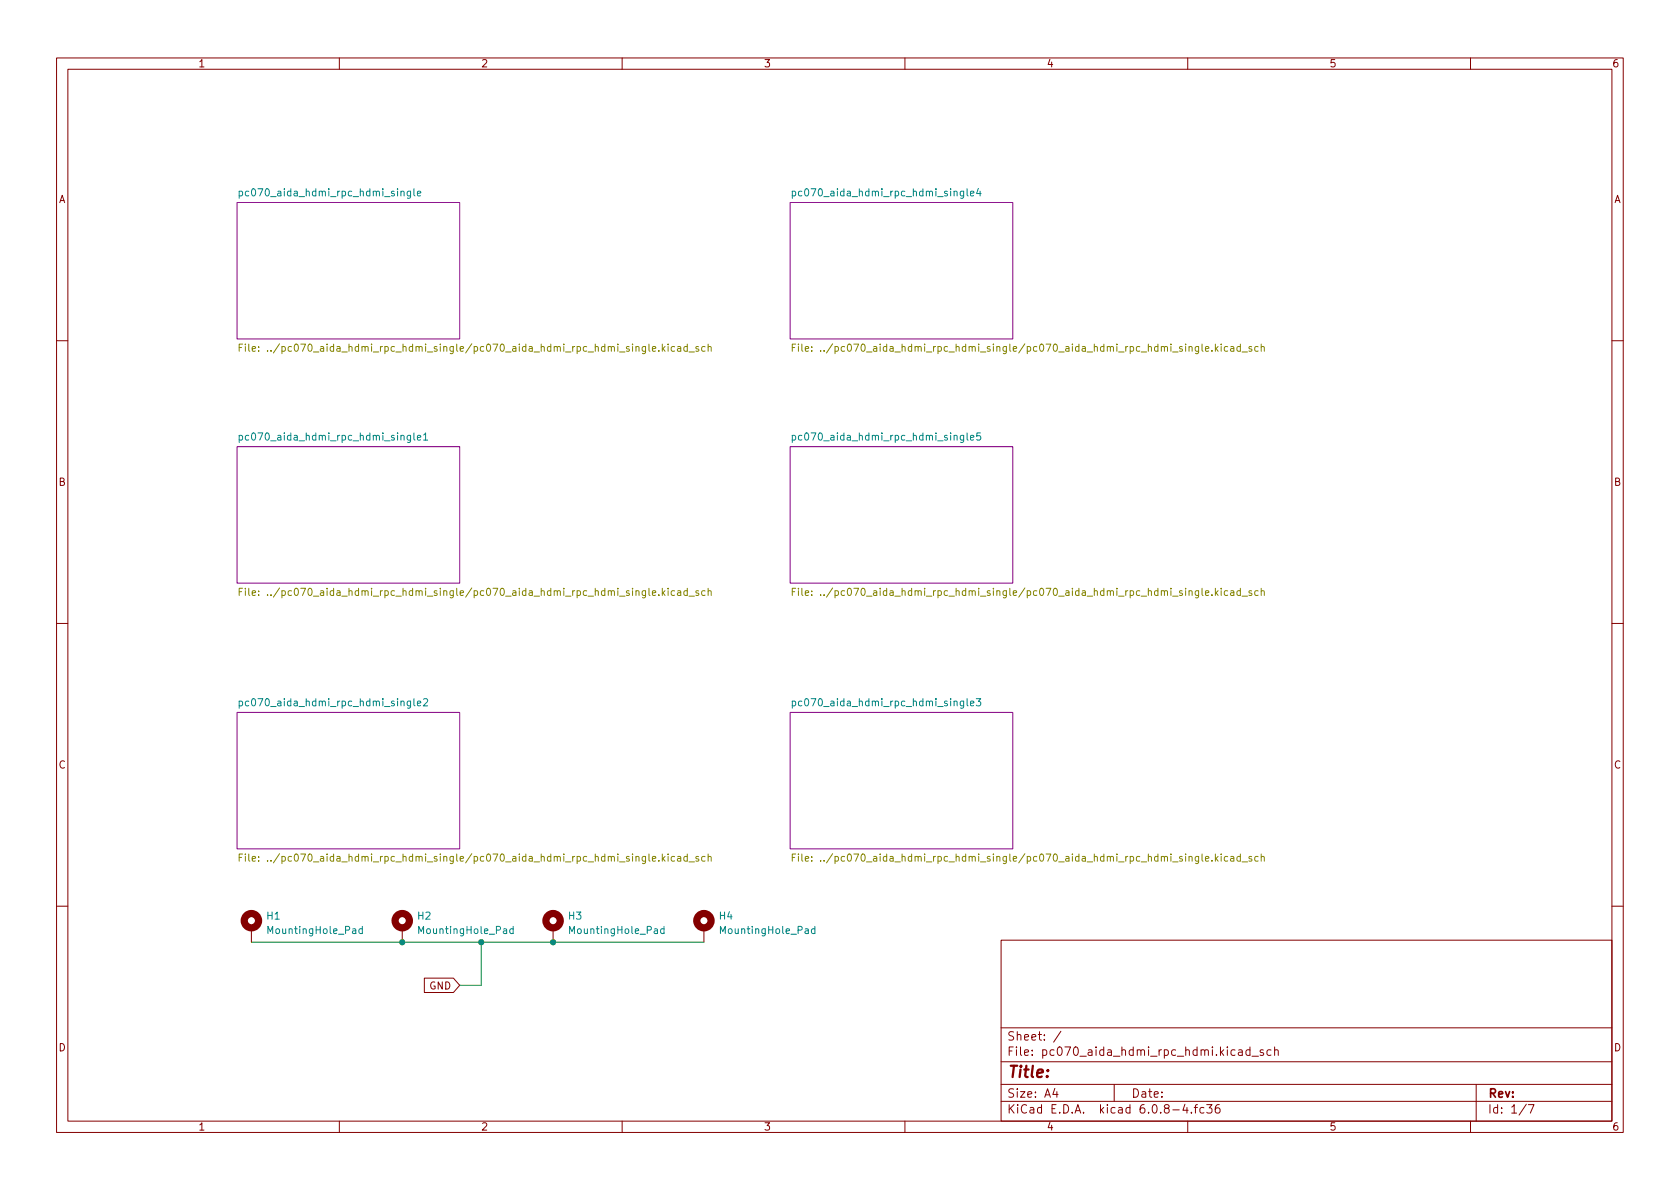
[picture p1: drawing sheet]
<svg xmlns="http://www.w3.org/2000/svg" width="297mm" height="210mm" viewBox="0 0 297 210" stroke-linecap="round" stroke-linejoin="round" font-family="sans-serif">
<g fill="none" stroke="#840000" stroke-width=".18">
<path d="M10 10.2h277v190.1h-277zM12 12.2h273v186.1h-273zM60 10.2v2M110 10.2v2M160 10.2v2M210 10.2v2M260 10.2v2M10 60.2h2M285 60.2h2M10 110.2h2M285 110.2h2M10 160.2h2"/>
<path d="M44.4 164.1v2.5M71.1 164.1v2.5M75 173h5.2l1.1 1.2-1.1 1.3h-5.2zM97.8 164.1v2.5M124.5 164.1v2.5M177 166.3h108v32h-108zM285 160.2h2M60 198.3v2M110 198.3v2M160 198.3v2M177 194.8h108M177 191.8h108"/>
<path d="M177 187.8h108M177 181.8h108M186.5 192.5l-.4 1h1M186.9 193v1M187.6 182.4l-1.3 1.9M197 191.8v3M209.5 195.3l-.4 1h1M209.9 195.8v1M210 198.3v2M210.6 196.7v.1M211.1 195.8h.6M211.7 195.3l-.3 .2v1.3"/>
<path d="M212.9 195.9l-.5-.1-.3 .3v.4l.2 .3h.6M213.4 195.3h.9l-.5 .6 .4 .1v.7l-.2 .1h-.4l-.2-.1M215.6 195.3a.59 .59 0 0 0-.7 .7v.5l.1 .3h.4l.2-.1 .1-.5-.1-.2-.5-.1-.2 .3M219 185.7h.6v.9M219.6 186l-.5 .1a.29 .29 0 0 0-.2 .2 .29 .29 0 0 0 .2 .3h.5M221 185.7l-.4-.1-.3 .3v.4l.1 .3h.6M221 185.1v1.5M221.4 186.8h1.1M223.4 185.7l-.4-.1-.2 .2 .1 .3 .5 .1v.4h-.6M224.7 185.7l-.4-.1-.3 .3v.4l.1 .3h.6M225.4 185.8l.2-.2 .3 .1 .1 .9M225.4 185.1v1.5"/>
<path d="M260 198.3v2M261 191.8v6.5M269.9 195.3l-1.3 1.9M270.2 195.3h1l-.6 1.5"/>
</g>
<g fill="#fff" stroke="#fff" stroke-width=".18">
<path d="M41.9 79h39.4v24.1h-39.4z"/>
<path d="M41.9 35.8h39.4v24.1h-39.4z"/>
<path d="M41.9 126h39.4v24.1h-39.4z"/>
<path d="M139.7 79h39.4v24.1h-39.4z"/>
<path d="M139.7 35.8h39.4v24.1h-39.4z"/>
<path d="M139.7 126h39.4v24.1h-39.4z"/>
</g>
<path d="M41.9 35.8h39.4v24.1h-39.4zM139.7 35.8h39.4v24.1h-39.4zM41.9 79h39.4v24.1h-39.4zM139.7 79h39.4v24.1h-39.4zM41.9 126h39.4v24.1h-39.4zM139.7 126h39.4v24.1h-39.4z" fill="none" stroke="#840084" stroke-width=".18"/>
<g fill="none" stroke="#008484" stroke-width=".18">
<path d="M42.3 33.9l.4-.1 .2 .2-.1 .6h-.5M42.3 33.8v1.3M72.6 33.8v1l-.3 .3-.3-.1M72.6 33.9l-.4-.1-.2 .2 .1 .6h.5M73.2 33.4v1.1l.2 .1M73.8 34.2l.6-.1-.1-.2-.3-.1-.2 .2 .1 .6h.4M140.1 33.9l.3-.1 .3 .2-.1 .6h-.5M140.1 33.8v1.3M171 33.4v1.1l.2 .1M171.6 34.2l.6-.1-.1-.2-.3-.1-.2 .2 .1 .6h.4M173 33.3l-.3 .9h.8M173.3 33.8v.8"/>
<path d="M42.3 77h.4l.2 .2-.1 .6h-.5M42.3 77v1.3M73.2 76.6v1l.2 .2M73.8 77.4l.6-.1-.1-.3h-.3l-.2 .2 .1 .6h.4M74.9 76.9l.4-.3v1.2M74.9 77.8h.7M140.1 77h.3l.3 .2-.1 .6h-.5M140.1 77v1.3M171 76.6v1l.2 .2M171.6 77.4l.6-.1-.1-.3h-.3l-.2 .2 .1 .6h.4M173.3 76.6h-.6v.6l.2-.2 .4 .1 .1 .2-.1 .4-.1 .1-.5-.1M42.3 124h.4l.2 .2-.1 .6h-.5"/>
<path d="M42.3 124v1.2M73.2 123.5v1.1l.2 .2M73.8 124.4l.6-.1-.1-.3h-.3l-.2 .2 .1 .6h.4M74.9 123.7l.5-.2 .2 .4-.8 .9h.8M140.1 124h.3l.3 .2-.1 .6h-.5M140.1 124v1.2M171 123.5v1.1l.2 .2M171.6 124.4l.6-.1-.1-.3h-.3l-.2 .2 .1 .6h.4M172.6 123.5h.8l-.4 .5 .3 .2v.5l-.1 .1-.6-.1M64.1 164.3l-.4-.1-.2 .3 .1 .5h.5M64.1 163.8v1.3M90.7 164.3l-.3-.1-.3 .3 .1 .5h.5"/>
<path d="M90.7 163.8v1.3M117.4 164.3l-.4-.1-.2 .3 .1 .5h.5M117.4 163.8v1.3M144.1 164.3l-.4-.1-.2 .3 .1 .5h.5M144.1 163.8v1.3"/>
</g>
<g fill="none" stroke="#848400" stroke-width=".18">
<path d="M42.3 61.5h.4M42.9 60.8h-.6v1.3M43.4 60.8v.2M43.4 61.3v.8M44 60.8v1.1l.2 .2M44.6 61.7l.6-.1-.1-.3h-.3l-.2 .2 .1 .6h.4M45.7 62v.1M45.7 61.3v.2M117.1 60.8v1.3M117.2 61.6l.4 .5M117.6 61.3l-.5 .5M118.1 60.8v.2"/>
<path d="M118.1 61.3v.8M119.3 61.3h-.4l-.2 .2 .1 .6h.5M119.8 61.3h.5l.1 .8M120.4 61.6h-.5l-.1 .2 .1 .3h.5M121.5 61.3h-.3l-.3 .2 .1 .6h.5M121.5 60.8v1.3M121.8 62.2h1M123.5 61.3h-.3l-.2 .2 .1 .1 .4 .2v.3h-.5M124.7 61.3h-.4l-.2 .2 .1 .6h.5M125.2 61.4l.2-.1h.3v.8M125.2 60.8v1.3M140.1 61.5h.4"/>
<path d="M140.7 60.8h-.6v1.3M141.2 60.8v.2M141.2 61.3v.8M141.8 60.8v1.1l.2 .2M142.4 61.7l.6-.1-.1-.3h-.3l-.2 .2v.6h.5M143.5 62v.1M143.5 61.3v.2M214.9 60.8v1.3M215 61.6l.4 .5M215.4 61.3l-.5 .5M215.9 60.8v.2M215.9 61.3v.8"/>
<path d="M217.1 61.3h-.4l-.2 .2 .1 .6h.5M217.6 61.3h.5l.1 .8M218.2 61.6h-.5l-.1 .2 .1 .3h.5M219.3 61.3h-.4l-.2 .2 .1 .6h.5M219.3 60.8v1.3M219.6 62.2h1M221.3 61.3h-.3l-.2 .2 .1 .1 .4 .2v.3h-.5M222.5 61.3h-.4l-.3 .2 .2 .6h.5M223 61.4l.2-.1h.3v.8M223 60.8v1.3M42.3 104.6h.4M42.9 104h-.6v1.3"/>
<path d="M43.4 104v.2M43.4 104.5v.8M44 104v1.1l.2 .2M44.6 104.9l.6-.1-.1-.3h-.3l-.2 .1 .1 .6h.4M45.7 105.2v.1M45.7 104.5v.1M117.1 104v1.3M117.2 104.8l.4 .5M117.6 104.5l-.5 .4M118.1 104v.2M118.1 104.5v.8M119.3 104.5h-.4l-.2 .2 .1 .5h.5"/>
<path d="M119.8 104.5h.5l.1 .8M120.4 104.8h-.5l-.1 .2 .1 .3 .5-.1M121.5 104.5h-.3l-.3 .2 .1 .5h.5M121.5 104v1.3M121.8 105.4h1M123.5 104.5h-.3l-.2 .1 .1 .2 .4 .1v.3h-.5M124.7 104.5h-.4l-.2 .2 .1 .5h.5M125.2 104.6l.2-.1h.3v.8M125.2 104v1.3M140.1 104.6h.4M140.7 104h-.6v1.3M141.2 104v.2"/>
<path d="M141.2 104.5v.8M141.8 104v1.1l.2 .2M142.4 104.9l.6-.1-.1-.3h-.3l-.2 .1v.6h.5M143.5 105.2v.1M143.5 104.5v.1M214.9 104v1.3M215 104.8l.4 .5M215.4 104.5l-.5 .4M215.9 104v.2M215.9 104.5v.8M217.1 104.5h-.4l-.2 .2 .1 .5h.5M217.6 104.5h.5l.1 .8"/>
<path d="M218.2 104.8h-.5l-.1 .2 .1 .3 .5-.1M219.3 104.5h-.4l-.2 .2 .1 .5h.5M219.3 104v1.3M219.6 105.4h1M221.3 104.5h-.3l-.2 .1 .1 .2 .4 .1v.3h-.5M222.5 104.5h-.4l-.3 .2 .2 .5h.5M223 104.6l.2-.1h.3v.8M223 104v1.3M42.3 151.6h.4M42.9 151h-.6v1.3M43.4 151v.1M43.4 151.4v.9"/>
<path d="M44 151v1.1l.2 .2M44.6 151.9l.6-.2-.1-.2-.3-.1-.2 .2 .1 .6h.4M45.7 152.2v.1M45.7 151.5v.1M117.1 151v1.3M117.2 151.8l.4 .5M117.6 151.4l-.5 .5M118.1 151v.1M118.1 151.4v.9M119.3 151.5l-.4-.1-.2 .3 .1 .5h.5M119.8 151.5h.5l.1 .8M120.4 151.7l-.5 .1-.1 .2 .1 .3 .5-.1"/>
<path d="M121.5 151.5l-.3-.1-.3 .3 .1 .5h.5M121.5 151v1.3M121.8 152.4h1M123.5 151.5l-.3-.1-.2 .2 .1 .2 .4 .1v.3h-.5M124.7 151.5l-.4-.1-.2 .3 .1 .5h.5M125.2 151.6l.2-.2 .3 .1v.8M125.2 151v1.3M140.1 151.6h.4M140.7 151h-.6v1.3M141.2 151v.1M141.2 151.4v.9M141.8 151v1.1l.2 .2"/>
<path d="M142.4 151.9l.6-.2-.1-.2-.3-.1-.2 .2v.6h.5M143.5 152.2v.1M143.5 151.5v.1M214.9 151v1.3M215 151.8l.4 .5M215.4 151.4l-.5 .5M215.9 151v.1M215.9 151.4v.9M217.1 151.5l-.4-.1-.2 .3 .1 .5h.5M217.6 151.5h.5l.1 .8M218.2 151.7l-.5 .1-.1 .2 .1 .3 .5-.1M219.3 151.5l-.4-.1-.2 .3 .1 .5h.5"/>
<path d="M219.3 151v1.3M219.6 152.4h1M221.3 151.5l-.3-.1-.2 .2 .1 .2 .4 .1v.3h-.5M222.5 151.5l-.4-.1-.3 .3 .2 .5h.5M223 151.6l.2-.2 .3 .1v.8M223 151v1.3"/>
</g>
<g fill="none" stroke="#840000" stroke-width="1.3">
<circle cx="44.4" cy="162.8" r="1.27"/>
<circle cx="71.1" cy="162.8" r="1.27"/>
<circle cx="97.8" cy="162.8" r="1.27"/>
<circle cx="124.5" cy="162.8" r="1.27"/>
</g>
<path d="M44.4 166.6h80.1M85.1 166.6v7.6h-3.8" fill="none" stroke="#008400" stroke-width=".18"/>
<g fill="#008400" stroke="#008400" stroke-width=".18">
<circle cx="85.1" cy="166.6" r=".46"/>
<circle cx="97.8" cy="166.6" r=".46"/>
<circle cx="71.1" cy="166.6" r=".46"/>
</g>
<text font-size="2.8" fill="#840000" x="178" y="190.6">Title:</text>
<g font-size="2.1" fill="#840000">
<text x="178" y="184">Sheet: /</text>
<text x="178" y="186.7">File: pc070_aida_hdmi_rpc_hdmi.kicad_sch</text>
<text x="178" y="196.9">KiCad E.D.A. kicad 6.0.8-4.fc36</text>
<text x="178" y="194.1">Size: A4</text>
<text x="200" y="194.1">Date:</text>
<text x="263" y="194.1">Rev:</text>
<text x="263" y="196.9">Id: 1/7</text>
</g>
<g font-size="1.8" fill="#840000">
<text x="35" y="11.9">1</text>
<text x="85" y="11.9">2</text>
<text x="135" y="11.9">3</text>
<text x="185" y="11.9">4</text>
<text x="235" y="11.9">5</text>
<text x="285" y="11.9">6</text>
<text x="10.3" y="35.9">A</text>
<text x="285.3" y="35.9">A</text>
<text x="10.3" y="85.9">B</text>
<text x="285.3" y="85.9">B</text>
<text x="10.3" y="135.9">C</text>
<text x="285.3" y="135.9">C</text>
<text x="75.9" y="175">GND</text>
<text x="10.3" y="185.9">D</text>
<text x="285.3" y="185.9">D</text>
<text x="35" y="199.9">1</text>
<text x="85" y="199.9">2</text>
<text x="135" y="199.9">3</text>
<text x="185" y="199.9">4</text>
<text x="235" y="199.9">5</text>
<text x="285" y="199.9">6</text>
</g>
<g font-size="1.8" fill="#008484">
<text x="43.4" y="34.7">pc070_aida_hdmi_rpc_hdmi_single</text>
<text x="141.3" y="34.7">pc070_aida_hdmi_rpc_hdmi_single4</text>
<text x="43.5" y="77.9">pc070_aida_hdmi_rpc_hdmi_single1</text>
<text x="141.3" y="77.9">pc070_aida_hdmi_rpc_hdmi_single5</text>
<text x="43.5" y="124.9">pc070_aida_hdmi_rpc_hdmi_single2</text>
<text x="141.3" y="124.9">pc070_aida_hdmi_rpc_hdmi_single3</text>
<text x="47.2" y="162.6">H1</text>
<text x="47.7" y="165.1">MountingHole_Pad</text>
<text x="73.9" y="162.6">H2</text>
<text x="74.4" y="165.1">MountingHole_Pad</text>
<text x="100.5" y="162.6">H3</text>
<text x="101" y="165.1">MountingHole_Pad</text>
<text x="127.2" y="162.6">H4</text>
<text x="127.7" y="165.1">MountingHole_Pad</text>
</g>
<g font-size="1.8" fill="#848400">
<text x="46.7" y="62.2">File: ../pc070_aida_hdmi_rpc_hdmi_single/pc070_aida_hdmi_rpc_hdmi_single.kicad_sch</text>
<text x="144.5" y="62.2">File: ../pc070_aida_hdmi_rpc_hdmi_single/pc070_aida_hdmi_rpc_hdmi_single.kicad_sch</text>
<text x="46.7" y="105.4">File: ../pc070_aida_hdmi_rpc_hdmi_single/pc070_aida_hdmi_rpc_hdmi_single.kicad_sch</text>
<text x="144.5" y="105.4">File: ../pc070_aida_hdmi_rpc_hdmi_single/pc070_aida_hdmi_rpc_hdmi_single.kicad_sch</text>
<text x="46.7" y="152.4">File: ../pc070_aida_hdmi_rpc_hdmi_single/pc070_aida_hdmi_rpc_hdmi_single.kicad_sch</text>
<text x="144.5" y="152.4">File: ../pc070_aida_hdmi_rpc_hdmi_single/pc070_aida_hdmi_rpc_hdmi_single.kicad_sch</text>
</g>
</svg>
